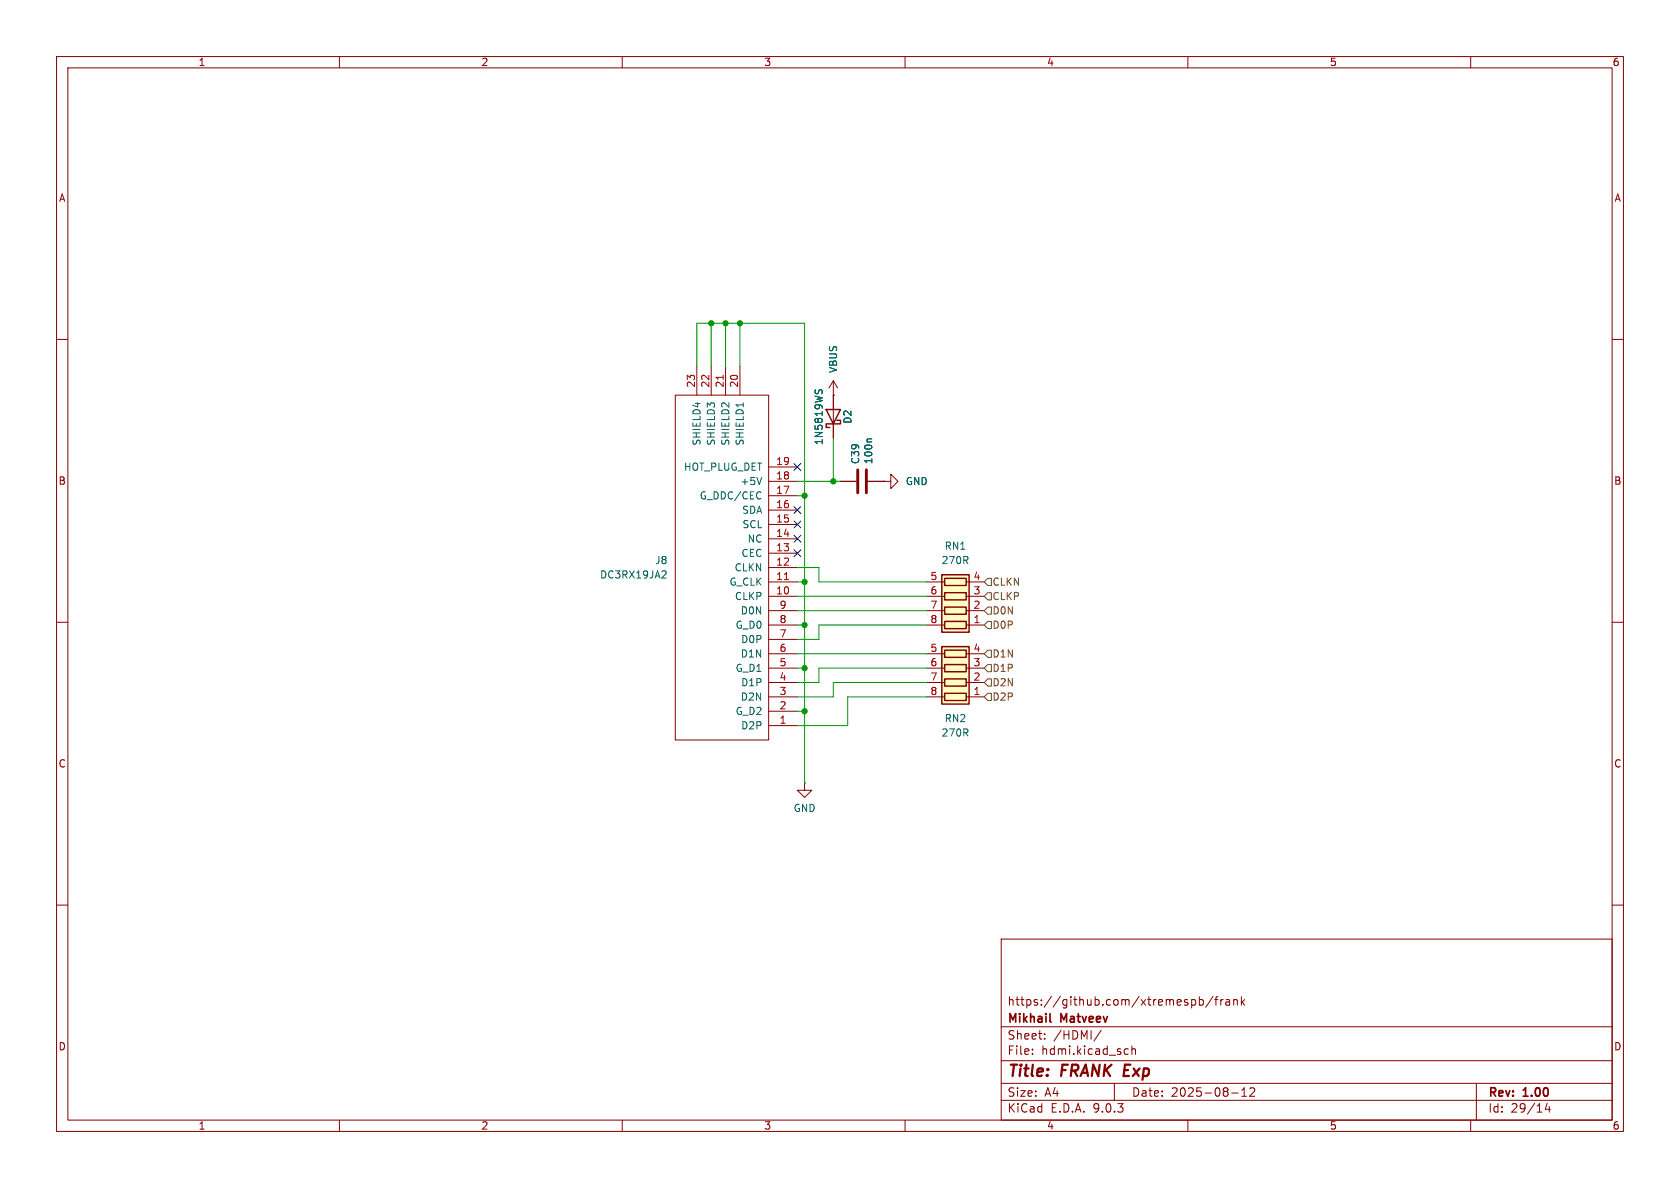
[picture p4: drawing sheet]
(kicad_sch
 (version 20250114)
 (generator "eeschema")
 (generator_version "9.0")
 (paper "A4")
 (title_block
  (title "${NAME} ${MODEL}")
  (date "2025-08-12")
  (rev "${VERSION}")
  (company "Mikhail Matveev")
  (comment 1 "https://github.com/xtremespb/frank"))
 (lib_symbols
  (symbol "Device:C"
   (pin_numbers (hide yes))
   (pin_names
    (offset 0.254)) (exclude_from_sim no) (in_bom yes) (on_board yes)
   (property "Reference" "C" (at 0.635 2.54 0) (effects (font (size 1.27 1.27)) (justify left)))
   (property "Value" "C" (at 0.635 -2.54 0) (effects (font (size 1.27 1.27)) (justify left)))
   (property "Footprint" "" (at 0.9652 -3.81 0) (effects (font (size 1.27 1.27)) (hide yes)))
   (property "Datasheet" "~" (at 0 0 0) (effects (font (size 1.27 1.27)) (hide yes)))
   (property "Description" "Unpolarized capacitor" (at 0 0 0) (effects (font (size 1.27 1.27)) (hide yes)))
   (symbol "C_0_1"
    (polyline (pts (xy -2.032 0.762) (xy 2.032 0.762)) (stroke (width 0.508) (type default)) (fill (type none)))
    (polyline (pts (xy -2.032 -0.762) (xy 2.032 -0.762)) (stroke (width 0.508) (type default)) (fill (type none))))
   (symbol "C_1_1"
    (pin passive line (at 0 3.81 270) (length 2.794) (name "~" (effects (font (size 1.27 1.27)))) (number "1" (effects (font (size 1.27 1.27)))))
    (pin passive line (at 0 -3.81 90) (length 2.794) (name "~" (effects (font (size 1.27 1.27)))) (number "2" (effects (font (size 1.27 1.27))))))
   (embedded_fonts no))
  (symbol "Device:D_Schottky"
   (pin_numbers (hide yes))
   (pin_names
    (offset 1.016) (hide yes)) (exclude_from_sim no) (in_bom yes) (on_board yes)
   (property "Reference" "D" (at 0 2.54 0) (effects (font (size 1.27 1.27))))
   (property "Value" "D_Schottky" (at 0 -2.54 0) (effects (font (size 1.27 1.27))))
   (property "Footprint" "" (at 0 0 0) (effects (font (size 1.27 1.27)) (hide yes)))
   (property "Datasheet" "~" (at 0 0 0) (effects (font (size 1.27 1.27)) (hide yes)))
   (property "Description" "Schottky diode" (at 0 0 0) (effects (font (size 1.27 1.27)) (hide yes)))
   (symbol "D_Schottky_0_1"
    (polyline (pts (xy -1.905 0.635) (xy -1.905 1.27) (xy -1.27 1.27) (xy -1.27 -1.27) (xy -0.635 -1.27) (xy -0.635 -0.635)) (stroke (width 0.254) (type default)) (fill (type none)))
    (polyline (pts (xy 1.27 1.27) (xy 1.27 -1.27) (xy -1.27 0) (xy 1.27 1.27)) (stroke (width 0.254) (type default)) (fill (type none)))
    (polyline (pts (xy 1.27 0) (xy -1.27 0)) (stroke (width 0) (type default)) (fill (type none))))
   (symbol "D_Schottky_1_1"
    (pin passive line (at -3.81 0 0) (length 2.54) (name "K" (effects (font (size 1.27 1.27)))) (number "1" (effects (font (size 1.27 1.27)))))
    (pin passive line (at 3.81 0 180) (length 2.54) (name "A" (effects (font (size 1.27 1.27)))) (number "2" (effects (font (size 1.27 1.27))))))
   (embedded_fonts no))
  (symbol "Device:R_Pack04"
   (pin_names
    (offset 0) (hide yes)) (exclude_from_sim no) (in_bom yes) (on_board yes)
   (property "Reference" "RN" (at -7.62 0 90) (effects (font (size 1.27 1.27))))
   (property "Value" "R_Pack04" (at 5.08 0 90) (effects (font (size 1.27 1.27))))
   (property "Footprint" "" (at 6.985 0 90) (effects (font (size 1.27 1.27)) (hide yes)))
   (property "Datasheet" "~" (at 0 0 0) (effects (font (size 1.27 1.27)) (hide yes)))
   (property "Description" "4 resistor network, parallel topology" (at 0 0 0) (effects (font (size 1.27 1.27)) (hide yes)))
   (symbol "R_Pack04_0_1"
    (rectangle (start -6.35 -2.413) (end 3.81 2.413) (stroke (width 0.254) (type default)) (fill (type background)))
    (rectangle (start -5.715 1.905) (end -4.445 -1.905) (stroke (width 0.254) (type default)) (fill (type none)))
    (polyline (pts (xy -5.08 1.905) (xy -5.08 2.54)) (stroke (width 0) (type default)) (fill (type none)))
    (polyline (pts (xy -5.08 -2.54) (xy -5.08 -1.905)) (stroke (width 0) (type default)) (fill (type none)))
    (rectangle (start -3.175 1.905) (end -1.905 -1.905) (stroke (width 0.254) (type default)) (fill (type none)))
    (polyline (pts (xy -2.54 1.905) (xy -2.54 2.54)) (stroke (width 0) (type default)) (fill (type none)))
    (polyline (pts (xy -2.54 -2.54) (xy -2.54 -1.905)) (stroke (width 0) (type default)) (fill (type none)))
    (rectangle (start -0.635 1.905) (end 0.635 -1.905) (stroke (width 0.254) (type default)) (fill (type none)))
    (polyline (pts (xy 0 1.905) (xy 0 2.54)) (stroke (width 0) (type default)) (fill (type none)))
    (polyline (pts (xy 0 -2.54) (xy 0 -1.905)) (stroke (width 0) (type default)) (fill (type none)))
    (rectangle (start 1.905 1.905) (end 3.175 -1.905) (stroke (width 0.254) (type default)) (fill (type none)))
    (polyline (pts (xy 2.54 1.905) (xy 2.54 2.54)) (stroke (width 0) (type default)) (fill (type none)))
    (polyline (pts (xy 2.54 -2.54) (xy 2.54 -1.905)) (stroke (width 0) (type default)) (fill (type none))))
   (symbol "R_Pack04_1_1"
    (pin passive line (at -5.08 5.08 270) (length 2.54) (name "R1.2" (effects (font (size 1.27 1.27)))) (number "8" (effects (font (size 1.27 1.27)))))
    (pin passive line (at -5.08 -5.08 90) (length 2.54) (name "R1.1" (effects (font (size 1.27 1.27)))) (number "1" (effects (font (size 1.27 1.27)))))
    (pin passive line (at -2.54 5.08 270) (length 2.54) (name "R2.2" (effects (font (size 1.27 1.27)))) (number "7" (effects (font (size 1.27 1.27)))))
    (pin passive line (at -2.54 -5.08 90) (length 2.54) (name "R2.1" (effects (font (size 1.27 1.27)))) (number "2" (effects (font (size 1.27 1.27)))))
    (pin passive line (at 0 5.08 270) (length 2.54) (name "R3.2" (effects (font (size 1.27 1.27)))) (number "6" (effects (font (size 1.27 1.27)))))
    (pin passive line (at 0 -5.08 90) (length 2.54) (name "R3.1" (effects (font (size 1.27 1.27)))) (number "3" (effects (font (size 1.27 1.27)))))
    (pin passive line (at 2.54 5.08 270) (length 2.54) (name "R4.2" (effects (font (size 1.27 1.27)))) (number "5" (effects (font (size 1.27 1.27)))))
    (pin passive line (at 2.54 -5.08 90) (length 2.54) (name "R4.1" (effects (font (size 1.27 1.27)))) (number "4" (effects (font (size 1.27 1.27))))))
   (embedded_fonts no))
  (symbol "FRANK:HDMI"
   (pin_names
    (offset 1.016)) (exclude_from_sim no) (in_bom yes) (on_board yes)
   (property "Reference" "HDMI1" (at 12.7 -16.5101 0) (effects (font (size 1.27 1.27)) (justify left)))
   (property "Value" "HDMI" (at 12.7 -13.9701 0) (effects (font (size 1.27 1.27)) (justify left)))
   (property "Footprint" "LIBS:HDMI" (at 0 0 0) (effects (font (size 1.27 1.27)) (hide yes)))
   (property "Datasheet" "" (at 0 0 0) (effects (font (size 1.27 1.27)) (hide yes)))
   (property "Description" "" (at 0 0 0) (effects (font (size 1.27 1.27)) (hide yes)))
   (symbol "HDMI_0_1"
    (rectangle (start -5.08 15.24) (end 11.43 -45.72) (stroke (width 0) (type solid)) (fill (type none))))
   (symbol "HDMI_1_1"
    (pin input line (at -10.16 12.7 0) (length 5.08) (name "D2P" (effects (font (size 1.27 1.27)))) (number "1" (effects (font (size 1.27 1.27)))))
    (pin input line (at -10.16 10.16 0) (length 5.08) (name "G_D2" (effects (font (size 1.27 1.27)))) (number "2" (effects (font (size 1.27 1.27)))))
    (pin input line (at -10.16 7.62 0) (length 5.08) (name "D2N" (effects (font (size 1.27 1.27)))) (number "3" (effects (font (size 1.27 1.27)))))
    (pin input line (at -10.16 5.08 0) (length 5.08) (name "D1P" (effects (font (size 1.27 1.27)))) (number "4" (effects (font (size 1.27 1.27)))))
    (pin input line (at -10.16 2.54 0) (length 5.08) (name "G_D1" (effects (font (size 1.27 1.27)))) (number "5" (effects (font (size 1.27 1.27)))))
    (pin input line (at -10.16 0 0) (length 5.08) (name "D1N" (effects (font (size 1.27 1.27)))) (number "6" (effects (font (size 1.27 1.27)))))
    (pin input line (at -10.16 -2.54 0) (length 5.08) (name "D0P" (effects (font (size 1.27 1.27)))) (number "7" (effects (font (size 1.27 1.27)))))
    (pin input line (at -10.16 -5.08 0) (length 5.08) (name "G_D0" (effects (font (size 1.27 1.27)))) (number "8" (effects (font (size 1.27 1.27)))))
    (pin input line (at -10.16 -7.62 0) (length 5.08) (name "D0N" (effects (font (size 1.27 1.27)))) (number "9" (effects (font (size 1.27 1.27)))))
    (pin input line (at -10.16 -10.16 0) (length 5.08) (name "CLKP" (effects (font (size 1.27 1.27)))) (number "10" (effects (font (size 1.27 1.27)))))
    (pin input line (at -10.16 -12.7 0) (length 5.08) (name "G_CLK" (effects (font (size 1.27 1.27)))) (number "11" (effects (font (size 1.27 1.27)))))
    (pin input line (at -10.16 -15.24 0) (length 5.08) (name "CLKN" (effects (font (size 1.27 1.27)))) (number "12" (effects (font (size 1.27 1.27)))))
    (pin input line (at -10.16 -17.78 0) (length 5.08) (name "CEC" (effects (font (size 1.27 1.27)))) (number "13" (effects (font (size 1.27 1.27)))))
    (pin input line (at -10.16 -20.32 0) (length 5.08) (name "NC" (effects (font (size 1.27 1.27)))) (number "14" (effects (font (size 1.27 1.27)))))
    (pin input line (at -10.16 -22.86 0) (length 5.08) (name "SCL" (effects (font (size 1.27 1.27)))) (number "15" (effects (font (size 1.27 1.27)))))
    (pin input line (at -10.16 -25.4 0) (length 5.08) (name "SDA" (effects (font (size 1.27 1.27)))) (number "16" (effects (font (size 1.27 1.27)))))
    (pin input line (at -10.16 -27.94 0) (length 5.08) (name "G_DDC/CEC" (effects (font (size 1.27 1.27)))) (number "17" (effects (font (size 1.27 1.27)))))
    (pin input line (at -10.16 -30.48 0) (length 5.08) (name "+5V" (effects (font (size 1.27 1.27)))) (number "18" (effects (font (size 1.27 1.27)))))
    (pin input line (at -10.16 -33.02 0) (length 5.08) (name "HOT_PLUG_DET" (effects (font (size 1.27 1.27)))) (number "19" (effects (font (size 1.27 1.27)))))
    (pin input line (at 0 -50.8 90) (length 5.08) (name "SHIELD1" (effects (font (size 1.27 1.27)))) (number "20" (effects (font (size 1.27 1.27)))))
    (pin input line (at 2.54 -50.8 90) (length 5.08) (name "SHIELD2" (effects (font (size 1.27 1.27)))) (number "21" (effects (font (size 1.27 1.27)))))
    (pin input line (at 5.08 -50.8 90) (length 5.08) (name "SHIELD3" (effects (font (size 1.27 1.27)))) (number "22" (effects (font (size 1.27 1.27)))))
    (pin input line (at 7.62 -50.8 90) (length 5.08) (name "SHIELD4" (effects (font (size 1.27 1.27)))) (number "23" (effects (font (size 1.27 1.27))))))
   (embedded_fonts no))
  (symbol "GND_1"
   (power)
   (pin_numbers (hide yes))
   (pin_names
    (offset 0) (hide yes)) (exclude_from_sim no) (in_bom yes) (on_board yes)
   (property "Reference" "#PWR" (at 0 -6.35 0) (effects (font (size 1.27 1.27)) (hide yes)))
   (property "Value" "GND" (at 0 -3.81 0) (effects (font (size 1.27 1.27))))
   (property "Footprint" "" (at 0 0 0) (effects (font (size 1.27 1.27)) (hide yes)))
   (property "Datasheet" "" (at 0 0 0) (effects (font (size 1.27 1.27)) (hide yes)))
   (property "Description" "Power symbol creates a global label with name \"GND\" , ground" (at 0 0 0) (effects (font (size 1.27 1.27)) (hide yes)))
   (symbol "GND_1_0_1"
    (polyline (pts (xy 0 0) (xy 0 -1.27) (xy 1.27 -1.27) (xy 0 -2.54) (xy -1.27 -1.27) (xy 0 -1.27)) (stroke (width 0) (type default)) (fill (type none))))
   (symbol "GND_1_1_1"
    (pin power_in line (at 0 0 270) (length 0) (name "~" (effects (font (size 1.27 1.27)))) (number "1" (effects (font (size 1.27 1.27))))))
   (embedded_fonts no))
  (symbol "power:GND"
   (power)
   (pin_numbers (hide yes))
   (pin_names
    (offset 0) (hide yes)) (exclude_from_sim no) (in_bom yes) (on_board yes)
   (property "Reference" "#PWR" (at 0 -6.35 0) (effects (font (size 1.27 1.27)) (hide yes)))
   (property "Value" "GND" (at 0 -3.81 0) (effects (font (size 1.27 1.27))))
   (property "Footprint" "" (at 0 0 0) (effects (font (size 1.27 1.27)) (hide yes)))
   (property "Datasheet" "" (at 0 0 0) (effects (font (size 1.27 1.27)) (hide yes)))
   (property "Description" "Power symbol creates a global label with name \"GND\" , ground" (at 0 0 0) (effects (font (size 1.27 1.27)) (hide yes)))
   (symbol "GND_0_1"
    (polyline (pts (xy 0 0) (xy 0 -1.27) (xy 1.27 -1.27) (xy 0 -2.54) (xy -1.27 -1.27) (xy 0 -1.27)) (stroke (width 0) (type default)) (fill (type none))))
   (symbol "GND_1_1"
    (pin power_in line (at 0 0 270) (length 0) (name "~" (effects (font (size 1.27 1.27)))) (number "1" (effects (font (size 1.27 1.27))))))
   (embedded_fonts no))
  (symbol "power:VBUS"
   (power)
   (pin_numbers (hide yes))
   (pin_names
    (offset 0) (hide yes)) (exclude_from_sim no) (in_bom yes) (on_board yes)
   (property "Reference" "#PWR" (at 0 -3.81 0) (effects (font (size 1.27 1.27)) (hide yes)))
   (property "Value" "VBUS" (at 0 3.556 0) (effects (font (size 1.27 1.27))))
   (property "Footprint" "" (at 0 0 0) (effects (font (size 1.27 1.27)) (hide yes)))
   (property "Datasheet" "" (at 0 0 0) (effects (font (size 1.27 1.27)) (hide yes)))
   (property "Description" "Power symbol creates a global label with name \"VBUS\"" (at 0 0 0) (effects (font (size 1.27 1.27)) (hide yes)))
   (symbol "VBUS_0_1"
    (polyline (pts (xy -0.762 1.27) (xy 0 2.54)) (stroke (width 0) (type default)) (fill (type none)))
    (polyline (pts (xy 0 2.54) (xy 0.762 1.27)) (stroke (width 0) (type default)) (fill (type none)))
    (polyline (pts (xy 0 0) (xy 0 2.54)) (stroke (width 0) (type default)) (fill (type none))))
   (symbol "VBUS_1_1"
    (pin power_in line (at 0 0 90) (length 0) (name "~" (effects (font (size 1.27 1.27)))) (number "1" (effects (font (size 1.27 1.27))))))
   (embedded_fonts no)))
 (junction
  (at 142.24 118.11)
  (diameter 0)
  (color 0 0 0 0))
 (junction
  (at 125.73 57.15)
  (diameter 0)
  (color 0 0 0 0))
 (junction
  (at 142.24 87.63)
  (diameter 0)
  (color 0 0 0 0))
 (junction
  (at 142.24 102.87)
  (diameter 0)
  (color 0 0 0 0))
 (junction
  (at 142.24 125.73)
  (diameter 0)
  (color 0 0 0 0))
 (junction
  (at 130.81 57.15)
  (diameter 0)
  (color 0 0 0 0))
 (junction
  (at 142.24 110.49)
  (diameter 0)
  (color 0 0 0 0))
 (junction
  (at 147.32 85.09)
  (diameter 0)
  (color 0 0 0 0))
 (junction
  (at 128.27 57.15)
  (diameter 0)
  (color 0 0 0 0))
 (no_connect
  (at 140.97 97.79))
 (no_connect
  (at 140.97 92.71))
 (no_connect
  (at 140.97 95.25))
 (no_connect
  (at 140.97 82.55))
 (no_connect
  (at 140.97 90.17))
 (wire
  (pts (xy 144.78 100.33) (xy 144.78 102.87))
  (stroke (width 0) (type default)))
 (wire
  (pts (xy 140.97 102.87) (xy 142.24 102.87))
  (stroke (width 0) (type default)))
 (wire
  (pts (xy 142.24 118.11) (xy 142.24 125.73))
  (stroke (width 0) (type default)))
 (wire
  (pts (xy 140.97 113.03) (xy 144.78 113.03))
  (stroke (width 0) (type default)))
 (wire
  (pts (xy 144.78 110.49) (xy 163.83 110.49))
  (stroke (width 0) (type default)))
 (wire
  (pts (xy 140.97 128.27) (xy 149.86 128.27))
  (stroke (width 0) (type default)))
 (wire
  (pts (xy 140.97 110.49) (xy 142.24 110.49))
  (stroke (width 0) (type default)))
 (wire
  (pts (xy 142.24 57.15) (xy 130.81 57.15))
  (stroke (width 0) (type default)))
 (wire
  (pts (xy 128.27 57.15) (xy 128.27 64.77))
  (stroke (width 0) (type default)))
 (wire
  (pts (xy 130.81 57.15) (xy 128.27 57.15))
  (stroke (width 0) (type default)))
 (wire
  (pts (xy 147.32 85.09) (xy 148.59 85.09))
  (stroke (width 0) (type default)))
 (wire
  (pts (xy 147.32 77.47) (xy 147.32 85.09))
  (stroke (width 0) (type default)))
 (wire
  (pts (xy 142.24 110.49) (xy 142.24 118.11))
  (stroke (width 0) (type default)))
 (wire
  (pts (xy 142.24 102.87) (xy 142.24 110.49))
  (stroke (width 0) (type default)))
 (wire
  (pts (xy 149.86 123.19) (xy 163.83 123.19))
  (stroke (width 0) (type default)))
 (wire
  (pts (xy 144.78 120.65) (xy 144.78 118.11))
  (stroke (width 0) (type default)))
 (wire
  (pts (xy 125.73 57.15) (xy 125.73 64.77))
  (stroke (width 0) (type default)))
 (wire
  (pts (xy 140.97 100.33) (xy 144.78 100.33))
  (stroke (width 0) (type default)))
 (wire
  (pts (xy 144.78 118.11) (xy 163.83 118.11))
  (stroke (width 0) (type default)))
 (wire
  (pts (xy 147.32 120.65) (xy 163.83 120.65))
  (stroke (width 0) (type default)))
 (wire
  (pts (xy 140.97 85.09) (xy 147.32 85.09))
  (stroke (width 0) (type default)))
 (wire
  (pts (xy 144.78 113.03) (xy 144.78 110.49))
  (stroke (width 0) (type default)))
 (wire
  (pts (xy 140.97 120.65) (xy 144.78 120.65))
  (stroke (width 0) (type default)))
 (wire
  (pts (xy 140.97 125.73) (xy 142.24 125.73))
  (stroke (width 0) (type default)))
 (wire
  (pts (xy 142.24 125.73) (xy 142.24 138.43))
  (stroke (width 0) (type default)))
 (wire
  (pts (xy 142.24 102.87) (xy 142.24 87.63))
  (stroke (width 0) (type default)))
 (wire
  (pts (xy 125.73 57.15) (xy 123.19 57.15))
  (stroke (width 0) (type default)))
 (wire
  (pts (xy 140.97 118.11) (xy 142.24 118.11))
  (stroke (width 0) (type default)))
 (wire
  (pts (xy 140.97 87.63) (xy 142.24 87.63))
  (stroke (width 0) (type default)))
 (wire
  (pts (xy 149.86 128.27) (xy 149.86 123.19))
  (stroke (width 0) (type default)))
 (wire
  (pts (xy 140.97 105.41) (xy 163.83 105.41))
  (stroke (width 0) (type default)))
 (wire
  (pts (xy 142.24 87.63) (xy 142.24 57.15))
  (stroke (width 0) (type default)))
 (wire
  (pts (xy 140.97 123.19) (xy 147.32 123.19))
  (stroke (width 0) (type default)))
 (wire
  (pts (xy 128.27 57.15) (xy 125.73 57.15))
  (stroke (width 0) (type default)))
 (wire
  (pts (xy 140.97 115.57) (xy 163.83 115.57))
  (stroke (width 0) (type default)))
 (wire
  (pts (xy 123.19 57.15) (xy 123.19 64.77))
  (stroke (width 0) (type default)))
 (wire
  (pts (xy 130.81 57.15) (xy 130.81 64.77))
  (stroke (width 0) (type default)))
 (wire
  (pts (xy 144.78 102.87) (xy 163.83 102.87))
  (stroke (width 0) (type default)))
 (wire
  (pts (xy 147.32 123.19) (xy 147.32 120.65))
  (stroke (width 0) (type default)))
 (wire
  (pts (xy 140.97 107.95) (xy 163.83 107.95))
  (stroke (width 0) (type default)))
 (hierarchical_label "D1N"
  (shape input)
  (at 173.99 115.57 0)
  (effects (font (size 1.27 1.27)) (justify left)))
 (hierarchical_label "D0P"
  (shape input)
  (at 173.99 110.49 0)
  (effects (font (size 1.27 1.27)) (justify left)))
 (hierarchical_label "D2P"
  (shape input)
  (at 173.99 123.19 0)
  (effects (font (size 1.27 1.27)) (justify left)))
 (hierarchical_label "CLKP"
  (shape input)
  (at 173.99 105.41 0)
  (effects (font (size 1.27 1.27)) (justify left)))
 (hierarchical_label "D1P"
  (shape input)
  (at 173.99 118.11 0)
  (effects (font (size 1.27 1.27)) (justify left)))
 (hierarchical_label "D0N"
  (shape input)
  (at 173.99 107.95 0)
  (effects (font (size 1.27 1.27)) (justify left)))
 (hierarchical_label "CLKN"
  (shape input)
  (at 173.99 102.87 0)
  (effects (font (size 1.27 1.27)) (justify left)))
 (hierarchical_label "D2N"
  (shape input)
  (at 173.99 120.65 0)
  (effects (font (size 1.27 1.27)) (justify left)))
 (symbol
  (lib_id "power:VBUS")
  (at 147.32 69.85 0)
  (unit 1)
  (exclude_from_sim no)
  (in_bom yes)
  (on_board yes)
  (dnp no)
  (fields_autoplaced yes)
  (property "Reference" "#PWR095" (at 147.32 73.66 0) (effects (font (size 1.27 1.27)) (hide yes)))
  (property "Value" "VBUS" (at 147.3199 66.04 90) (effects (font (size 1.27 1.27)) (justify left)))
  (property "Footprint" "" (at 147.32 69.85 0) (effects (font (size 1.27 1.27)) (hide yes)))
  (property "Datasheet" "" (at 147.32 69.85 0) (effects (font (size 1.27 1.27)) (hide yes)))
  (property "Description" "Power symbol creates a global label with name \"VBUS\"" (at 147.32 69.85 0) (effects (font (size 1.27 1.27)) (hide yes)))
  (pin "1"))
 (symbol
  (lib_id "Device:C")
  (at 152.4 85.09 90)
  (unit 1)
  (exclude_from_sim no)
  (in_bom yes)
  (on_board yes)
  (dnp no)
  (property "Reference" "C39" (at 151.2316 82.169 0) (effects (font (size 1.27 1.27)) (justify left)))
  (property "Value" "100n" (at 153.543 82.169 0) (effects (font (size 1.27 1.27)) (justify left)))
  (property "Footprint" "FRANK:Capacitor (0402)" (at 156.21 84.1248 0) (effects (font (size 1.27 1.27)) (hide yes)))
  (property "Datasheet" "https://eu.mouser.com/datasheet/2/40/KGM_X7R-3223212.pdf" (at 152.4 85.09 0) (effects (font (size 1.27 1.27)) (hide yes)))
  (property "Description" "" (at 152.4 85.09 0) (effects (font (size 1.27 1.27)) (hide yes)))
  (property "AliExpress" "https://www.aliexpress.com/item/33008008276.html" (at 152.4 85.09 0) (effects (font (size 1.27 1.27)) (hide yes)))
  (property "LCSC" "" (at 152.4 85.09 0) (effects (font (size 1.27 1.27))))
  (property "Availability" "" (at 152.4 85.09 0) (effects (font (size 1.27 1.27))))
  (property "Check_prices" "" (at 152.4 85.09 0) (effects (font (size 1.27 1.27))))
  (property "Description_1" "" (at 152.4 85.09 0) (effects (font (size 1.27 1.27))))
  (property "MF" "" (at 152.4 85.09 0) (effects (font (size 1.27 1.27))))
  (property "MP" "" (at 152.4 85.09 0) (effects (font (size 1.27 1.27))))
  (property "Package" "" (at 152.4 85.09 0) (effects (font (size 1.27 1.27))))
  (property "Price" "" (at 152.4 85.09 0) (effects (font (size 1.27 1.27))))
  (property "SnapEDA_Link" "" (at 152.4 85.09 0) (effects (font (size 1.27 1.27))))
  (property "Attrition Qty" "" (at 152.4 85.09 0) (effects (font (size 1.27 1.27)) (hide yes)))
  (property "Category" "" (at 152.4 85.09 0) (effects (font (size 1.27 1.27)) (hide yes)))
  (property "Class" "" (at 152.4 85.09 0) (effects (font (size 1.27 1.27)) (hide yes)))
  (property "Crystal Type" "" (at 152.4 85.09 0) (effects (font (size 1.27 1.27)) (hide yes)))
  (property "Frequency" "" (at 152.4 85.09 0) (effects (font (size 1.27 1.27)) (hide yes)))
  (property "Frequency Stability" "" (at 152.4 85.09 0) (effects (font (size 1.27 1.27)) (hide yes)))
  (property "Frequency Tolerance" "" (at 152.4 85.09 0) (effects (font (size 1.27 1.27)) (hide yes)))
  (property "Load Capacitance" "" (at 152.4 85.09 0) (effects (font (size 1.27 1.27)) (hide yes)))
  (property "Manufacturer" "" (at 152.4 85.09 0) (effects (font (size 1.27 1.27)) (hide yes)))
  (property "Minimum Qty" "" (at 152.4 85.09 0) (effects (font (size 1.27 1.27)) (hide yes)))
  (property "Normal Temperature Frequency Tolerance" "" (at 152.4 85.09 0) (effects (font (size 1.27 1.27)) (hide yes)))
  (property "Operating Temperature" "" (at 152.4 85.09 0) (effects (font (size 1.27 1.27)) (hide yes)))
  (property "Part" "" (at 152.4 85.09 0) (effects (font (size 1.27 1.27)) (hide yes)))
  (property "Process" "" (at 152.4 85.09 0) (effects (font (size 1.27 1.27)) (hide yes)))
  (property "Stock" "" (at 152.4 85.09 0) (effects (font (size 1.27 1.27)) (hide yes)))
  (property "Type" "" (at 152.4 85.09 0) (effects (font (size 1.27 1.27)) (hide yes)))
  (pin "1")
  (pin "2"))
 (symbol
  (lib_id "power:GND")
  (at 142.24 138.43 0)
  (unit 1)
  (exclude_from_sim no)
  (in_bom yes)
  (on_board yes)
  (dnp no)
  (fields_autoplaced yes)
  (property "Reference" "#PWR097" (at 142.24 144.78 0) (effects (font (size 1.27 1.27)) (hide yes)))
  (property "Value" "GND" (at 142.24 142.8734 0) (effects (font (size 1.27 1.27))))
  (property "Footprint" "" (at 142.24 138.43 0) (effects (font (size 1.27 1.27)) (hide yes)))
  (property "Datasheet" "" (at 142.24 138.43 0) (effects (font (size 1.27 1.27)) (hide yes)))
  (property "Description" "Power symbol creates a global label with name \"GND\" , ground" (at 142.24 138.43 0) (effects (font (size 1.27 1.27)) (hide yes)))
  (pin "1"))
 (symbol
  (lib_id "Device:R_Pack04")
  (at 168.91 105.41 90)
  (unit 1)
  (exclude_from_sim no)
  (in_bom yes)
  (on_board yes)
  (dnp no)
  (fields_autoplaced yes)
  (property "Reference" "RN1" (at 168.91 96.52 90) (effects (font (size 1.27 1.27))))
  (property "Value" "270R" (at 168.91 99.06 90) (effects (font (size 1.27 1.27))))
  (property "Footprint" "FRANK:Resistor Array (4x0603)" (at 168.91 98.425 90) (effects (font (size 1.27 1.27)) (hide yes)))
  (property "Datasheet" "~" (at 168.91 105.41 0) (effects (font (size 1.27 1.27)) (hide yes)))
  (property "Description" "4 resistor network, parallel topology" (at 168.91 105.41 0) (effects (font (size 1.27 1.27)) (hide yes)))
  (property "Availability" "" (at 168.91 105.41 0) (effects (font (size 1.27 1.27))))
  (property "Check_prices" "" (at 168.91 105.41 0) (effects (font (size 1.27 1.27))))
  (property "Description_1" "" (at 168.91 105.41 0) (effects (font (size 1.27 1.27))))
  (property "MF" "" (at 168.91 105.41 0) (effects (font (size 1.27 1.27))))
  (property "MP" "" (at 168.91 105.41 0) (effects (font (size 1.27 1.27))))
  (property "Package" "" (at 168.91 105.41 0) (effects (font (size 1.27 1.27))))
  (property "Price" "" (at 168.91 105.41 0) (effects (font (size 1.27 1.27))))
  (property "SnapEDA_Link" "" (at 168.91 105.41 0) (effects (font (size 1.27 1.27))))
  (property "Attrition Qty" "" (at 168.91 105.41 90) (effects (font (size 1.27 1.27)) (hide yes)))
  (property "Category" "" (at 168.91 105.41 90) (effects (font (size 1.27 1.27)) (hide yes)))
  (property "Class" "" (at 168.91 105.41 90) (effects (font (size 1.27 1.27)) (hide yes)))
  (property "Crystal Type" "" (at 168.91 105.41 90) (effects (font (size 1.27 1.27)) (hide yes)))
  (property "Frequency" "" (at 168.91 105.41 90) (effects (font (size 1.27 1.27)) (hide yes)))
  (property "Frequency Stability" "" (at 168.91 105.41 90) (effects (font (size 1.27 1.27)) (hide yes)))
  (property "Frequency Tolerance" "" (at 168.91 105.41 90) (effects (font (size 1.27 1.27)) (hide yes)))
  (property "Load Capacitance" "" (at 168.91 105.41 90) (effects (font (size 1.27 1.27)) (hide yes)))
  (property "Manufacturer" "" (at 168.91 105.41 90) (effects (font (size 1.27 1.27)) (hide yes)))
  (property "Minimum Qty" "" (at 168.91 105.41 90) (effects (font (size 1.27 1.27)) (hide yes)))
  (property "Normal Temperature Frequency Tolerance" "" (at 168.91 105.41 90) (effects (font (size 1.27 1.27)) (hide yes)))
  (property "Operating Temperature" "" (at 168.91 105.41 90) (effects (font (size 1.27 1.27)) (hide yes)))
  (property "Part" "" (at 168.91 105.41 90) (effects (font (size 1.27 1.27)) (hide yes)))
  (property "Process" "" (at 168.91 105.41 90) (effects (font (size 1.27 1.27)) (hide yes)))
  (property "Stock" "" (at 168.91 105.41 90) (effects (font (size 1.27 1.27)) (hide yes)))
  (property "Type" "" (at 168.91 105.41 90) (effects (font (size 1.27 1.27)) (hide yes)))
  (pin "8")
  (pin "4")
  (pin "5")
  (pin "1")
  (pin "7")
  (pin "2")
  (pin "3")
  (pin "6"))
 (symbol
  (lib_name "GND_1")
  (lib_id "power:GND")
  (at 156.21 85.09 90)
  (unit 1)
  (exclude_from_sim no)
  (in_bom yes)
  (on_board yes)
  (dnp no)
  (fields_autoplaced yes)
  (property "Reference" "#PWR096" (at 162.56 85.09 0) (effects (font (size 1.27 1.27)) (hide yes)))
  (property "Value" "GND" (at 160.02 85.0899 90) (effects (font (size 1.27 1.27)) (justify right)))
  (property "Footprint" "" (at 156.21 85.09 0) (effects (font (size 1.27 1.27)) (hide yes)))
  (property "Datasheet" "" (at 156.21 85.09 0) (effects (font (size 1.27 1.27)) (hide yes)))
  (property "Description" "Power symbol creates a global label with name \"GND\" , ground" (at 156.21 85.09 0) (effects (font (size 1.27 1.27)) (hide yes)))
  (pin "1"))
 (symbol
  (lib_id "FRANK:HDMI")
  (at 130.81 115.57 180)
  (unit 1)
  (exclude_from_sim no)
  (in_bom yes)
  (on_board yes)
  (dnp no)
  (fields_autoplaced yes)
  (property "Reference" "J8" (at 118.11 99.0599 0) (effects (font (size 1.27 1.27)) (justify left)))
  (property "Value" "DC3RX19JA2" (at 118.11 101.5999 0) (effects (font (size 1.27 1.27)) (justify left)))
  (property "Footprint" "FRANK:HDMI (female)" (at 130.81 115.57 0) (effects (font (size 1.27 1.27)) (hide yes)))
  (property "Datasheet" "https://www.mouser.com/datasheet/2/206/B_0233_2E_DC3-784461.pdf?srsltid=AfmBOopfNOwkdmYR2Zf10LYIa6wS_lfZGGRTVzb0297kvAyc-1zmhqWc" (at 130.81 115.57 0) (effects (font (size 1.27 1.27)) (hide yes)))
  (property "Description" "" (at 130.81 115.57 0) (effects (font (size 1.27 1.27)) (hide yes)))
  (property "AliExpress" "https://www.aliexpress.com/item/1005005248842433.html" (at 130.81 115.57 0) (effects (font (size 1.27 1.27)) (hide yes)))
  (property "Availability" "" (at 130.81 115.57 0) (effects (font (size 1.27 1.27))))
  (property "Check_prices" "" (at 130.81 115.57 0) (effects (font (size 1.27 1.27))))
  (property "Description_1" "" (at 130.81 115.57 0) (effects (font (size 1.27 1.27))))
  (property "MF" "" (at 130.81 115.57 0) (effects (font (size 1.27 1.27))))
  (property "MP" "" (at 130.81 115.57 0) (effects (font (size 1.27 1.27))))
  (property "Package" "" (at 130.81 115.57 0) (effects (font (size 1.27 1.27))))
  (property "Price" "" (at 130.81 115.57 0) (effects (font (size 1.27 1.27))))
  (property "SnapEDA_Link" "" (at 130.81 115.57 0) (effects (font (size 1.27 1.27))))
  (property "Attrition Qty" "" (at 130.81 115.57 0) (effects (font (size 1.27 1.27)) (hide yes)))
  (property "Category" "" (at 130.81 115.57 0) (effects (font (size 1.27 1.27)) (hide yes)))
  (property "Class" "" (at 130.81 115.57 0) (effects (font (size 1.27 1.27)) (hide yes)))
  (property "Crystal Type" "" (at 130.81 115.57 0) (effects (font (size 1.27 1.27)) (hide yes)))
  (property "Frequency" "" (at 130.81 115.57 0) (effects (font (size 1.27 1.27)) (hide yes)))
  (property "Frequency Stability" "" (at 130.81 115.57 0) (effects (font (size 1.27 1.27)) (hide yes)))
  (property "Frequency Tolerance" "" (at 130.81 115.57 0) (effects (font (size 1.27 1.27)) (hide yes)))
  (property "Load Capacitance" "" (at 130.81 115.57 0) (effects (font (size 1.27 1.27)) (hide yes)))
  (property "Manufacturer" "" (at 130.81 115.57 0) (effects (font (size 1.27 1.27)) (hide yes)))
  (property "Minimum Qty" "" (at 130.81 115.57 0) (effects (font (size 1.27 1.27)) (hide yes)))
  (property "Normal Temperature Frequency Tolerance" "" (at 130.81 115.57 0) (effects (font (size 1.27 1.27)) (hide yes)))
  (property "Operating Temperature" "" (at 130.81 115.57 0) (effects (font (size 1.27 1.27)) (hide yes)))
  (property "Part" "" (at 130.81 115.57 0) (effects (font (size 1.27 1.27)) (hide yes)))
  (property "Process" "" (at 130.81 115.57 0) (effects (font (size 1.27 1.27)) (hide yes)))
  (property "Stock" "" (at 130.81 115.57 0) (effects (font (size 1.27 1.27)) (hide yes)))
  (property "Type" "" (at 130.81 115.57 0) (effects (font (size 1.27 1.27)) (hide yes)))
  (pin "1")
  (pin "10")
  (pin "11")
  (pin "12")
  (pin "13")
  (pin "14")
  (pin "15")
  (pin "16")
  (pin "17")
  (pin "18")
  (pin "19")
  (pin "2")
  (pin "20")
  (pin "21")
  (pin "22")
  (pin "23")
  (pin "3")
  (pin "4")
  (pin "5")
  (pin "6")
  (pin "7")
  (pin "8")
  (pin "9"))
 (symbol
  (lib_id "Device:R_Pack04")
  (at 168.91 118.11 90)
  (unit 1)
  (exclude_from_sim no)
  (in_bom yes)
  (on_board yes)
  (dnp no)
  (property "Reference" "RN2" (at 168.91 127 90) (effects (font (size 1.27 1.27))))
  (property "Value" "270R" (at 168.91 129.54 90) (effects (font (size 1.27 1.27))))
  (property "Footprint" "FRANK:Resistor Array (4x0603)" (at 168.91 111.125 90) (effects (font (size 1.27 1.27)) (hide yes)))
  (property "Datasheet" "~" (at 168.91 118.11 0) (effects (font (size 1.27 1.27)) (hide yes)))
  (property "Description" "4 resistor network, parallel topology" (at 168.91 118.11 0) (effects (font (size 1.27 1.27)) (hide yes)))
  (property "Availability" "" (at 168.91 118.11 0) (effects (font (size 1.27 1.27))))
  (property "Check_prices" "" (at 168.91 118.11 0) (effects (font (size 1.27 1.27))))
  (property "Description_1" "" (at 168.91 118.11 0) (effects (font (size 1.27 1.27))))
  (property "MF" "" (at 168.91 118.11 0) (effects (font (size 1.27 1.27))))
  (property "MP" "" (at 168.91 118.11 0) (effects (font (size 1.27 1.27))))
  (property "Package" "" (at 168.91 118.11 0) (effects (font (size 1.27 1.27))))
  (property "Price" "" (at 168.91 118.11 0) (effects (font (size 1.27 1.27))))
  (property "SnapEDA_Link" "" (at 168.91 118.11 0) (effects (font (size 1.27 1.27))))
  (property "Attrition Qty" "" (at 168.91 118.11 90) (effects (font (size 1.27 1.27)) (hide yes)))
  (property "Category" "" (at 168.91 118.11 90) (effects (font (size 1.27 1.27)) (hide yes)))
  (property "Class" "" (at 168.91 118.11 90) (effects (font (size 1.27 1.27)) (hide yes)))
  (property "Crystal Type" "" (at 168.91 118.11 90) (effects (font (size 1.27 1.27)) (hide yes)))
  (property "Frequency" "" (at 168.91 118.11 90) (effects (font (size 1.27 1.27)) (hide yes)))
  (property "Frequency Stability" "" (at 168.91 118.11 90) (effects (font (size 1.27 1.27)) (hide yes)))
  (property "Frequency Tolerance" "" (at 168.91 118.11 90) (effects (font (size 1.27 1.27)) (hide yes)))
  (property "Load Capacitance" "" (at 168.91 118.11 90) (effects (font (size 1.27 1.27)) (hide yes)))
  (property "Manufacturer" "" (at 168.91 118.11 90) (effects (font (size 1.27 1.27)) (hide yes)))
  (property "Minimum Qty" "" (at 168.91 118.11 90) (effects (font (size 1.27 1.27)) (hide yes)))
  (property "Normal Temperature Frequency Tolerance" "" (at 168.91 118.11 90) (effects (font (size 1.27 1.27)) (hide yes)))
  (property "Operating Temperature" "" (at 168.91 118.11 90) (effects (font (size 1.27 1.27)) (hide yes)))
  (property "Part" "" (at 168.91 118.11 90) (effects (font (size 1.27 1.27)) (hide yes)))
  (property "Process" "" (at 168.91 118.11 90) (effects (font (size 1.27 1.27)) (hide yes)))
  (property "Stock" "" (at 168.91 118.11 90) (effects (font (size 1.27 1.27)) (hide yes)))
  (property "Type" "" (at 168.91 118.11 90) (effects (font (size 1.27 1.27)) (hide yes)))
  (pin "8")
  (pin "4")
  (pin "5")
  (pin "1")
  (pin "7")
  (pin "2")
  (pin "3")
  (pin "6"))
 (symbol
  (lib_id "Device:D_Schottky")
  (at 147.32 73.66 90)
  (unit 1)
  (exclude_from_sim no)
  (in_bom yes)
  (on_board yes)
  (dnp no)
  (property "Reference" "D2" (at 149.86 73.66 0) (effects (font (size 1.27 1.27))))
  (property "Value" "1N5819WS" (at 144.78 73.66 0) (effects (font (size 1.27 1.27))))
  (property "Footprint" "FRANK:Diode (SOD-323)" (at 147.32 73.66 0) (effects (font (size 1.27 1.27)) (hide yes)))
  (property "Datasheet" "~" (at 147.32 73.66 0) (effects (font (size 1.27 1.27)) (hide yes)))
  (property "Description" "Schottky diode" (at 147.32 73.66 0) (effects (font (size 1.27 1.27)) (hide yes)))
  (property "AliExpress" "https://www.aliexpress.com/item/1005006143480992.html" (at 147.32 73.66 0) (effects (font (size 1.27 1.27)) (hide yes)))
  (property "LCSC" "" (at 147.32 73.66 0) (effects (font (size 1.27 1.27))))
  (property "Availability" "" (at 147.32 73.66 0) (effects (font (size 1.27 1.27))))
  (property "Check_prices" "" (at 147.32 73.66 0) (effects (font (size 1.27 1.27))))
  (property "Description_1" "" (at 147.32 73.66 0) (effects (font (size 1.27 1.27))))
  (property "MF" "" (at 147.32 73.66 0) (effects (font (size 1.27 1.27))))
  (property "MP" "" (at 147.32 73.66 0) (effects (font (size 1.27 1.27))))
  (property "Package" "" (at 147.32 73.66 0) (effects (font (size 1.27 1.27))))
  (property "Price" "" (at 147.32 73.66 0) (effects (font (size 1.27 1.27))))
  (property "SnapEDA_Link" "" (at 147.32 73.66 0) (effects (font (size 1.27 1.27))))
  (pin "1")
  (pin "2")))
